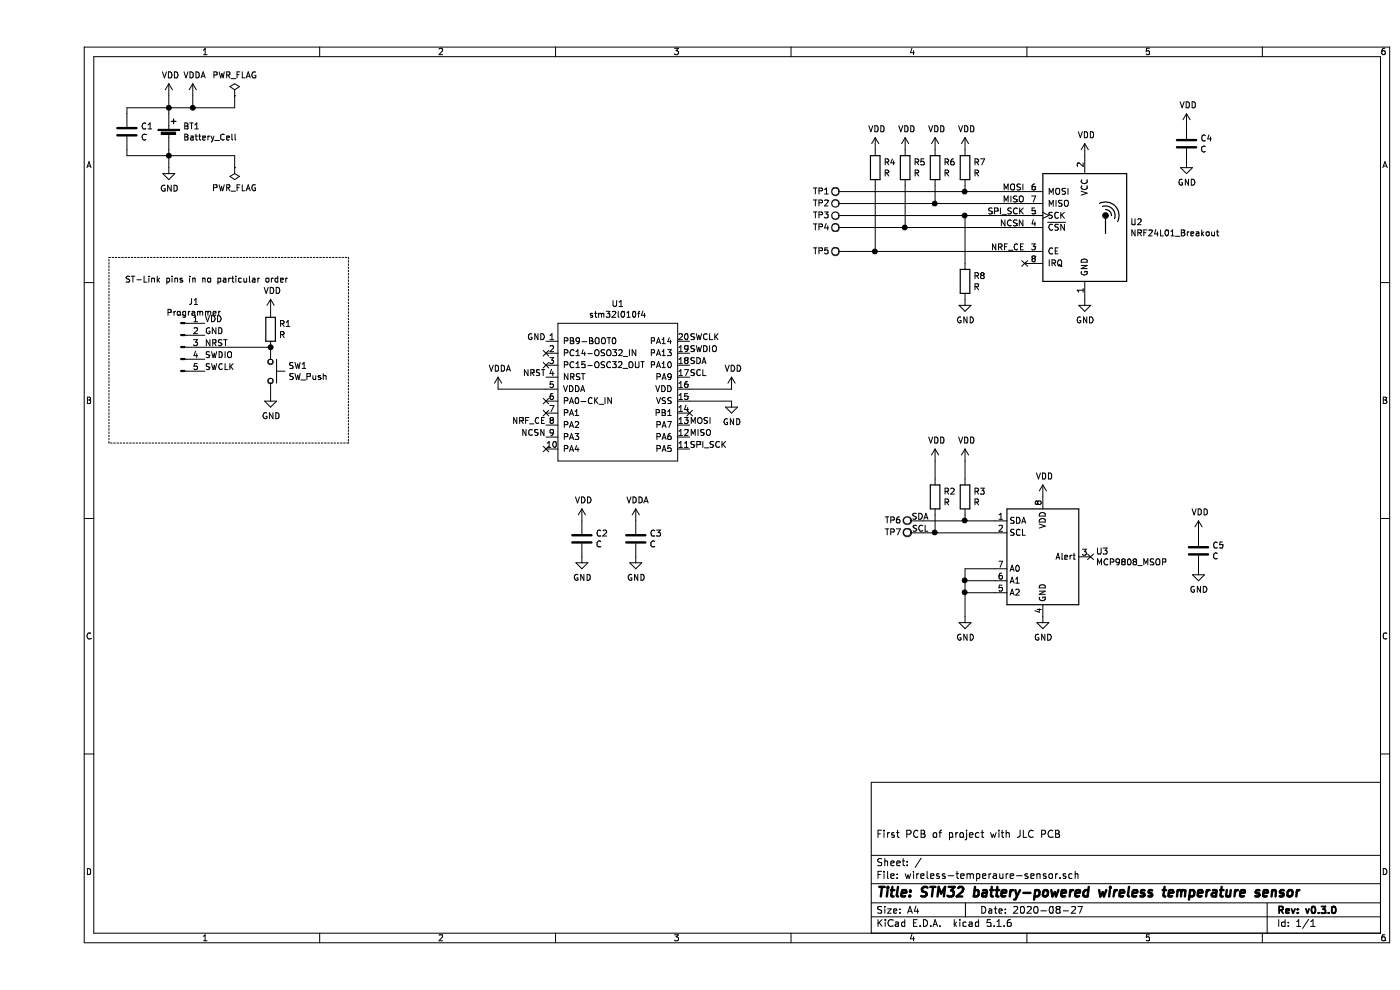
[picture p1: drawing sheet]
EESchema Schematic File Version 4
EELAYER 30 0
EELAYER END
$Descr A4 11693 8268
encoding utf-8
Sheet 1 1
Title "STM32 battery-powered wireless temperature sensor"
Date "2020-08-27"
Rev "v0.3.0"
Comp ""
Comment1 "First PCB of project with JLC PCB"
Comment2 ""
Comment3 ""
Comment4 ""
$EndDescr
$Comp
L power:VDD #PWR0101
U 1 1
P 5800 3250
F 0 "#PWR0101" H 5800 3100 50  0001 C CNN
F 1 "VDD" H 5815 3423 50  0000 C CNN
F 2 "" H 5800 3250 50  0001 C CNN
F 3 "" H 5800 3250 50  0001 C CNN
	1    5800 3250
	1    0    0    -1  
$EndComp
$Comp
L power:VDDA #PWR0102
U 1 1
P 3850 3250
F 0 "#PWR0102" H 3850 3100 50  0001 C CNN
F 1 "VDDA" H 3865 3423 50  0000 C CNN
F 2 "" H 3850 3250 50  0001 C CNN
F 3 "" H 3850 3250 50  0001 C CNN
	1    3850 3250
	1    0    0    -1  
$EndComp
$Comp
L power:GND #PWR0103
U 1 1
P 5800 3350
F 0 "#PWR0103" H 5800 3100 50  0001 C CNN
F 1 "GND" H 5805 3177 50  0000 C CNN
F 2 "" H 5800 3350 50  0001 C CNN
F 3 "" H 5800 3350 50  0001 C CNN
	1    5800 3350
	1    0    0    -1  
$EndComp
Wire Wire Line
	5800 3350 5450 3350
Wire Wire Line
	5800 3250 5450 3250
Wire Wire Line
	4250 3250 3850 3250
NoConn ~ 5450 3450
NoConn ~ 4250 3450
NoConn ~ 4250 3350
NoConn ~ 4250 3050
NoConn ~ 4250 2950
$Comp
L Connector:Conn_01x05_Male J1
U 1 1
P 1200 2900
F 0 "J1" H 1308 3281 50  0000 C CNN
F 1 "Programmer" H 1308 3190 50  0000 C CNN
F 2 "Connector_PinHeader_2.54mm:PinHeader_1x05_P2.54mm_Vertical" H 1200 2900 50  0001 C CNN
F 3 "~" H 1200 2900 50  0001 C CNN
	1    1200 2900
	1    0    0    -1  
$EndComp
Text Label 1400 2700 0    50   ~ 0
VDD
Text Label 1400 2800 0    50   ~ 0
GND
Text Label 1400 2900 0    50   ~ 0
NRST
Text Label 5450 2950 0    50   ~ 0
SWDIO
Text Label 1400 3000 0    50   ~ 0
SWDIO
Text Label 1400 3100 0    50   ~ 0
SWCLK
Text Label 5450 2850 0    50   ~ 0
SWCLK
$Comp
L MCU_ST_STM32L0:stm32l010f4 U1
U 1 1
P 4850 3300
F 0 "U1" H 4850 4065 50  0000 C CNN
F 1 "stm32l010f4" H 4850 3974 50  0000 C CNN
F 2 "STM32:stm32l010f4" H 4800 3300 50  0001 C CNN
F 3 "file:///tmp/mozilla_steven0/stm32l010f4.pdf" H 4800 3300 50  0001 C CNN
	1    4850 3300
	1    0    0    -1  
$EndComp
Text Label 4250 3150 2    50   ~ 0
NRST
Text Notes 2100 2450 2    50   ~ 0
ST-Link pins in no particular order\n\n
Wire Notes Line
	600  2150 2600 2150
Wire Notes Line
	2600 2150 2600 3700
Wire Notes Line
	2600 3700 600  3700
Wire Notes Line
	600  3700 600  2150
Text Label 4250 2850 2    50   ~ 0
GND
$Comp
L Device:R R1
U 1 1
P 1950 2750
F 0 "R1" H 2020 2796 50  0000 L CNN
F 1 "R" H 2020 2705 50  0000 L CNN
F 2 "Resistor_SMD:R_1206_3216Metric_Pad1.42x1.75mm_HandSolder" V 1880 2750 50  0001 C CNN
F 3 "~" H 1950 2750 50  0001 C CNN
	1    1950 2750
	1    0    0    -1  
$EndComp
Wire Wire Line
	1950 2900 1400 2900
$Comp
L power:VDD #PWR01
U 1 1
P 1950 2600
F 0 "#PWR01" H 1950 2450 50  0001 C CNN
F 1 "VDD" H 1965 2773 50  0000 C CNN
F 2 "" H 1950 2600 50  0001 C CNN
F 3 "" H 1950 2600 50  0001 C CNN
	1    1950 2600
	1    0    0    -1  
$EndComp
$Comp
L RF:NRF24L01_Breakout U2
U 1 1
P 8750 1900
F 0 "U2" H 9130 1946 50  0000 L CNN
F 1 "NRF24L01_Breakout" H 9130 1855 50  0000 L CNN
F 2 "RF_Module:nRF24L01_Breakout" H 8900 2500 50  0001 L CIN
F 3 "http://www.nordicsemi.com/eng/content/download/2730/34105/file/nRF24L01_Product_Specification_v2_0.pdf" H 8750 1800 50  0001 C CNN
	1    8750 1900
	1    0    0    -1  
$EndComp
$Comp
L power:VDD #PWR0107
U 1 1
P 8750 1300
F 0 "#PWR0107" H 8750 1150 50  0001 C CNN
F 1 "VDD" H 8765 1473 50  0000 C CNN
F 2 "" H 8750 1300 50  0001 C CNN
F 3 "" H 8750 1300 50  0001 C CNN
	1    8750 1300
	1    0    0    -1  
$EndComp
$Comp
L power:GND #PWR0108
U 1 1
P 8750 2500
F 0 "#PWR0108" H 8750 2250 50  0001 C CNN
F 1 "GND" H 8755 2327 50  0000 C CNN
F 2 "" H 8750 2500 50  0001 C CNN
F 3 "" H 8750 2500 50  0001 C CNN
	1    8750 2500
	1    0    0    -1  
$EndComp
Text Label 8250 1600 2    50   ~ 0
MOSI
Text Label 8250 1700 2    50   ~ 0
MISO
Text Label 8250 1800 2    50   ~ 0
SPI_SCK
Text Label 8250 1900 2    50   ~ 0
NCSN
Text Label 8250 2100 2    50   ~ 0
NRF_CE
NoConn ~ 8250 2200
Text Label 4250 3550 2    50   ~ 0
NRF_CE
Text Label 4250 3650 2    50   ~ 0
NCSN
Text Label 5450 3550 0    50   ~ 0
MOSI
Text Label 5450 3750 0    50   ~ 0
SPI_SCK
Text Label 5450 3650 0    50   ~ 0
MISO
$Comp
L Sensor_Temperature:MCP9808_MSOP U3
U 1 1
P 8400 4650
F 0 "U3" H 8844 4696 50  0000 L CNN
F 1 "MCP9808_MSOP" H 8844 4605 50  0000 L CNN
F 2 "Package_SO:MSOP-8_3x3mm_P0.65mm" H 8400 4650 50  0001 C CNN
F 3 "http://ww1.microchip.com/downloads/en/DeviceDoc/22203b.pdf" H 8150 5100 50  0001 C CNN
	1    8400 4650
	1    0    0    -1  
$EndComp
$Comp
L power:VDD #PWR03
U 1 1
P 8400 4150
F 0 "#PWR03" H 8400 4000 50  0001 C CNN
F 1 "VDD" H 8415 4323 50  0000 C CNN
F 2 "" H 8400 4150 50  0001 C CNN
F 3 "" H 8400 4150 50  0001 C CNN
	1    8400 4150
	1    0    0    -1  
$EndComp
$Comp
L power:GND #PWR04
U 1 1
P 8400 5150
F 0 "#PWR04" H 8400 4900 50  0001 C CNN
F 1 "GND" H 8405 4977 50  0000 C CNN
F 2 "" H 8400 5150 50  0001 C CNN
F 3 "" H 8400 5150 50  0001 C CNN
	1    8400 5150
	1    0    0    -1  
$EndComp
NoConn ~ 8800 4650
$Comp
L power:GND #PWR02
U 1 1
P 7750 5150
F 0 "#PWR02" H 7750 4900 50  0001 C CNN
F 1 "GND" H 7755 4977 50  0000 C CNN
F 2 "" H 7750 5150 50  0001 C CNN
F 3 "" H 7750 5150 50  0001 C CNN
	1    7750 5150
	1    0    0    -1  
$EndComp
Wire Wire Line
	8000 4950 7750 4950
Wire Wire Line
	7750 4950 7750 5150
Wire Wire Line
	7750 4850 7750 4950
Connection ~ 7750 4950
Wire Wire Line
	7750 4750 7750 4850
Connection ~ 7750 4850
Wire Wire Line
	7750 4850 8000 4850
$Comp
L power:VDD #PWR06
U 1 1
P 7750 3850
F 0 "#PWR06" H 7750 3700 50  0001 C CNN
F 1 "VDD" H 7765 4023 50  0000 C CNN
F 2 "" H 7750 3850 50  0001 C CNN
F 3 "" H 7750 3850 50  0001 C CNN
	1    7750 3850
	1    0    0    -1  
$EndComp
$Comp
L Device:R R2
U 1 1
P 7500 4150
F 0 "R2" H 7570 4196 50  0000 L CNN
F 1 "R" H 7570 4105 50  0000 L CNN
F 2 "Resistor_SMD:R_1206_3216Metric_Pad1.42x1.75mm_HandSolder" V 7430 4150 50  0001 C CNN
F 3 "~" H 7500 4150 50  0001 C CNN
	1    7500 4150
	1    0    0    -1  
$EndComp
$Comp
L Device:R R3
U 1 1
P 7750 4150
F 0 "R3" H 7820 4196 50  0000 L CNN
F 1 "R" H 7820 4105 50  0000 L CNN
F 2 "Resistor_SMD:R_1206_3216Metric_Pad1.42x1.75mm_HandSolder" V 7680 4150 50  0001 C CNN
F 3 "~" H 7750 4150 50  0001 C CNN
	1    7750 4150
	1    0    0    -1  
$EndComp
$Comp
L power:VDD #PWR05
U 1 1
P 7500 3850
F 0 "#PWR05" H 7500 3700 50  0001 C CNN
F 1 "VDD" H 7515 4023 50  0000 C CNN
F 2 "" H 7500 3850 50  0001 C CNN
F 3 "" H 7500 3850 50  0001 C CNN
	1    7500 3850
	1    0    0    -1  
$EndComp
Wire Wire Line
	7500 3850 7500 4000
Wire Wire Line
	7750 4000 7750 3850
Wire Wire Line
	7750 4750 8000 4750
Wire Wire Line
	8000 4350 7750 4350
Wire Wire Line
	7750 4350 7750 4300
Wire Wire Line
	8000 4450 7500 4450
Wire Wire Line
	7500 4300 7500 4450
Wire Wire Line
	7750 4350 7400 4350
Connection ~ 7750 4350
Wire Wire Line
	7500 4450 7400 4450
Connection ~ 7500 4450
Text Label 7450 4350 2    50   ~ 0
SDA
Text Label 7450 4450 2    50   ~ 0
SCL
Text Label 5450 3050 0    50   ~ 0
SDA
$Comp
L Device:R R7
U 1 1
P 7750 1400
F 0 "R7" H 7820 1446 50  0000 L CNN
F 1 "R" H 7820 1355 50  0000 L CNN
F 2 "Resistor_SMD:R_1206_3216Metric_Pad1.42x1.75mm_HandSolder" V 7680 1400 50  0001 C CNN
F 3 "~" H 7750 1400 50  0001 C CNN
	1    7750 1400
	1    0    0    -1  
$EndComp
$Comp
L Device:R R6
U 1 1
P 7500 1400
F 0 "R6" H 7570 1446 50  0000 L CNN
F 1 "R" H 7570 1355 50  0000 L CNN
F 2 "Resistor_SMD:R_1206_3216Metric_Pad1.42x1.75mm_HandSolder" V 7430 1400 50  0001 C CNN
F 3 "~" H 7500 1400 50  0001 C CNN
	1    7500 1400
	1    0    0    -1  
$EndComp
$Comp
L power:VDD #PWR010
U 1 1
P 7750 1250
F 0 "#PWR010" H 7750 1100 50  0001 C CNN
F 1 "VDD" H 7765 1423 50  0000 C CNN
F 2 "" H 7750 1250 50  0001 C CNN
F 3 "" H 7750 1250 50  0001 C CNN
	1    7750 1250
	1    0    0    -1  
$EndComp
$Comp
L power:VDD #PWR09
U 1 1
P 7500 1250
F 0 "#PWR09" H 7500 1100 50  0001 C CNN
F 1 "VDD" H 7515 1423 50  0000 C CNN
F 2 "" H 7500 1250 50  0001 C CNN
F 3 "" H 7500 1250 50  0001 C CNN
	1    7500 1250
	1    0    0    -1  
$EndComp
Wire Wire Line
	8250 1600 7750 1600
Wire Wire Line
	7750 1600 7750 1550
Wire Wire Line
	8250 1700 7500 1700
Wire Wire Line
	7500 1700 7500 1550
$Comp
L Device:R R8
U 1 1
P 7750 2350
F 0 "R8" H 7820 2396 50  0000 L CNN
F 1 "R" H 7820 2305 50  0000 L CNN
F 2 "Resistor_SMD:R_1206_3216Metric_Pad1.42x1.75mm_HandSolder" V 7680 2350 50  0001 C CNN
F 3 "~" H 7750 2350 50  0001 C CNN
	1    7750 2350
	1    0    0    -1  
$EndComp
Wire Wire Line
	8250 1800 7750 1800
Wire Wire Line
	7750 1800 7750 2200
$Comp
L power:GND #PWR011
U 1 1
P 7750 2500
F 0 "#PWR011" H 7750 2250 50  0001 C CNN
F 1 "GND" H 7755 2327 50  0000 C CNN
F 2 "" H 7750 2500 50  0001 C CNN
F 3 "" H 7750 2500 50  0001 C CNN
	1    7750 2500
	1    0    0    -1  
$EndComp
$Comp
L Device:R R5
U 1 1
P 7250 1400
F 0 "R5" H 7320 1446 50  0000 L CNN
F 1 "R" H 7320 1355 50  0000 L CNN
F 2 "Resistor_SMD:R_1206_3216Metric_Pad1.42x1.75mm_HandSolder" V 7180 1400 50  0001 C CNN
F 3 "~" H 7250 1400 50  0001 C CNN
	1    7250 1400
	1    0    0    -1  
$EndComp
Wire Wire Line
	8250 1900 7250 1900
Wire Wire Line
	7250 1900 7250 1550
$Comp
L power:VDD #PWR08
U 1 1
P 7250 1250
F 0 "#PWR08" H 7250 1100 50  0001 C CNN
F 1 "VDD" H 7265 1423 50  0000 C CNN
F 2 "" H 7250 1250 50  0001 C CNN
F 3 "" H 7250 1250 50  0001 C CNN
	1    7250 1250
	1    0    0    -1  
$EndComp
$Comp
L Device:R R4
U 1 1
P 7000 1400
F 0 "R4" H 7070 1446 50  0000 L CNN
F 1 "R" H 7070 1355 50  0000 L CNN
F 2 "Resistor_SMD:R_1206_3216Metric_Pad1.42x1.75mm_HandSolder" V 6930 1400 50  0001 C CNN
F 3 "~" H 7000 1400 50  0001 C CNN
	1    7000 1400
	1    0    0    -1  
$EndComp
$Comp
L power:VDD #PWR07
U 1 1
P 7000 1250
F 0 "#PWR07" H 7000 1100 50  0001 C CNN
F 1 "VDD" H 7015 1423 50  0000 C CNN
F 2 "" H 7000 1250 50  0001 C CNN
F 3 "" H 7000 1250 50  0001 C CNN
	1    7000 1250
	1    0    0    -1  
$EndComp
Wire Wire Line
	8250 2100 7000 2100
Wire Wire Line
	7000 2100 7000 1550
$Comp
L Device:Battery_Cell BT1
U 1 1
P 1100 1150
F 0 "BT1" H 1218 1246 50  0000 L CNN
F 1 "Battery_Cell" H 1218 1155 50  0000 L CNN
F 2 "Battery:BatteryHolder_Keystone_1060_1x2032" V 1100 1210 50  0001 C CNN
F 3 "~" V 1100 1210 50  0001 C CNN
	1    1100 1150
	1    0    0    -1  
$EndComp
$Comp
L power:VDD #PWR012
U 1 1
P 1100 800
F 0 "#PWR012" H 1100 650 50  0001 C CNN
F 1 "VDD" H 1115 973 50  0000 C CNN
F 2 "" H 1100 800 50  0001 C CNN
F 3 "" H 1100 800 50  0001 C CNN
	1    1100 800 
	1    0    0    -1  
$EndComp
$Comp
L power:VDDA #PWR014
U 1 1
P 1300 800
F 0 "#PWR014" H 1300 650 50  0001 C CNN
F 1 "VDDA" H 1315 973 50  0000 C CNN
F 2 "" H 1300 800 50  0001 C CNN
F 3 "" H 1300 800 50  0001 C CNN
	1    1300 800 
	1    0    0    -1  
$EndComp
$Comp
L power:GND #PWR013
U 1 1
P 1100 1400
F 0 "#PWR013" H 1100 1150 50  0001 C CNN
F 1 "GND" H 1105 1227 50  0000 C CNN
F 2 "" H 1100 1400 50  0001 C CNN
F 3 "" H 1100 1400 50  0001 C CNN
	1    1100 1400
	1    0    0    -1  
$EndComp
Wire Wire Line
	1100 1400 1100 1300
Wire Wire Line
	1100 800  1100 900 
Wire Wire Line
	1300 800  1300 900 
Wire Wire Line
	1300 900  1100 900 
Connection ~ 1100 900 
Wire Wire Line
	1100 900  1100 950 
$Comp
L power:PWR_FLAG #FLG0101
U 1 1
P 1650 800
F 0 "#FLG0101" H 1650 875 50  0001 C CNN
F 1 "PWR_FLAG" H 1650 973 50  0000 C CNN
F 2 "" H 1650 800 50  0001 C CNN
F 3 "~" H 1650 800 50  0001 C CNN
	1    1650 800 
	1    0    0    -1  
$EndComp
Wire Wire Line
	1650 800  1650 900 
Wire Wire Line
	1650 900  1300 900 
Connection ~ 1300 900 
$Comp
L power:PWR_FLAG #FLG0102
U 1 1
P 1650 1400
F 0 "#FLG0102" H 1650 1475 50  0001 C CNN
F 1 "PWR_FLAG" H 1650 1573 50  0000 C CNN
F 2 "" H 1650 1400 50  0001 C CNN
F 3 "~" H 1650 1400 50  0001 C CNN
	1    1650 1400
	-1   0    0    1   
$EndComp
Wire Wire Line
	1650 1400 1650 1300
Wire Wire Line
	1650 1300 1100 1300
Connection ~ 1100 1300
Wire Wire Line
	1100 1300 1100 1250
$Comp
L Device:C C1
U 1 1
P 750 1100
F 0 "C1" H 865 1146 50  0000 L CNN
F 1 "C" H 865 1055 50  0000 L CNN
F 2 "Capacitor_SMD:C_1206_3216Metric_Pad1.42x1.75mm_HandSolder" H 788 950 50  0001 C CNN
F 3 "~" H 750 1100 50  0001 C CNN
	1    750  1100
	1    0    0    -1  
$EndComp
Wire Wire Line
	1100 900  750  900 
Wire Wire Line
	750  900  750  950 
Wire Wire Line
	1100 1300 750  1300
Wire Wire Line
	750  1300 750  1250
$Comp
L Device:C C4
U 1 1
P 9600 1200
F 0 "C4" H 9715 1246 50  0000 L CNN
F 1 "C" H 9715 1155 50  0000 L CNN
F 2 "Capacitor_SMD:C_1206_3216Metric_Pad1.42x1.75mm_HandSolder" H 9638 1050 50  0001 C CNN
F 3 "~" H 9600 1200 50  0001 C CNN
	1    9600 1200
	1    0    0    -1  
$EndComp
$Comp
L power:VDD #PWR019
U 1 1
P 9600 1050
F 0 "#PWR019" H 9600 900 50  0001 C CNN
F 1 "VDD" H 9615 1223 50  0000 C CNN
F 2 "" H 9600 1050 50  0001 C CNN
F 3 "" H 9600 1050 50  0001 C CNN
	1    9600 1050
	1    0    0    -1  
$EndComp
$Comp
L power:GND #PWR020
U 1 1
P 9600 1350
F 0 "#PWR020" H 9600 1100 50  0001 C CNN
F 1 "GND" H 9605 1177 50  0000 C CNN
F 2 "" H 9600 1350 50  0001 C CNN
F 3 "" H 9600 1350 50  0001 C CNN
	1    9600 1350
	1    0    0    -1  
$EndComp
$Comp
L Device:C C5
U 1 1
P 9700 4600
F 0 "C5" H 9815 4646 50  0000 L CNN
F 1 "C" H 9815 4555 50  0000 L CNN
F 2 "Capacitor_SMD:C_1206_3216Metric_Pad1.42x1.75mm_HandSolder" H 9738 4450 50  0001 C CNN
F 3 "~" H 9700 4600 50  0001 C CNN
	1    9700 4600
	1    0    0    -1  
$EndComp
$Comp
L power:VDD #PWR021
U 1 1
P 9700 4450
F 0 "#PWR021" H 9700 4300 50  0001 C CNN
F 1 "VDD" H 9715 4623 50  0000 C CNN
F 2 "" H 9700 4450 50  0001 C CNN
F 3 "" H 9700 4450 50  0001 C CNN
	1    9700 4450
	1    0    0    -1  
$EndComp
$Comp
L power:GND #PWR022
U 1 1
P 9700 4750
F 0 "#PWR022" H 9700 4500 50  0001 C CNN
F 1 "GND" H 9705 4577 50  0000 C CNN
F 2 "" H 9700 4750 50  0001 C CNN
F 3 "" H 9700 4750 50  0001 C CNN
	1    9700 4750
	1    0    0    -1  
$EndComp
$Comp
L Device:C C2
U 1 1
P 4550 4500
F 0 "C2" H 4665 4546 50  0000 L CNN
F 1 "C" H 4665 4455 50  0000 L CNN
F 2 "Capacitor_SMD:C_1206_3216Metric_Pad1.42x1.75mm_HandSolder" H 4588 4350 50  0001 C CNN
F 3 "~" H 4550 4500 50  0001 C CNN
	1    4550 4500
	1    0    0    -1  
$EndComp
$Comp
L power:VDD #PWR015
U 1 1
P 4550 4350
F 0 "#PWR015" H 4550 4200 50  0001 C CNN
F 1 "VDD" H 4565 4523 50  0000 C CNN
F 2 "" H 4550 4350 50  0001 C CNN
F 3 "" H 4550 4350 50  0001 C CNN
	1    4550 4350
	1    0    0    -1  
$EndComp
$Comp
L power:GND #PWR016
U 1 1
P 4550 4650
F 0 "#PWR016" H 4550 4400 50  0001 C CNN
F 1 "GND" H 4555 4477 50  0000 C CNN
F 2 "" H 4550 4650 50  0001 C CNN
F 3 "" H 4550 4650 50  0001 C CNN
	1    4550 4650
	1    0    0    -1  
$EndComp
$Comp
L Device:C C3
U 1 1
P 5000 4500
F 0 "C3" H 5115 4546 50  0000 L CNN
F 1 "C" H 5115 4455 50  0000 L CNN
F 2 "Capacitor_SMD:C_1206_3216Metric_Pad1.42x1.75mm_HandSolder" H 5038 4350 50  0001 C CNN
F 3 "~" H 5000 4500 50  0001 C CNN
	1    5000 4500
	1    0    0    -1  
$EndComp
$Comp
L power:GND #PWR018
U 1 1
P 5000 4650
F 0 "#PWR018" H 5000 4400 50  0001 C CNN
F 1 "GND" H 5005 4477 50  0000 C CNN
F 2 "" H 5000 4650 50  0001 C CNN
F 3 "" H 5000 4650 50  0001 C CNN
	1    5000 4650
	1    0    0    -1  
$EndComp
$Comp
L power:VDDA #PWR017
U 1 1
P 5000 4350
F 0 "#PWR017" H 5000 4200 50  0001 C CNN
F 1 "VDDA" H 5015 4523 50  0000 C CNN
F 2 "" H 5000 4350 50  0001 C CNN
F 3 "" H 5000 4350 50  0001 C CNN
	1    5000 4350
	1    0    0    -1  
$EndComp
NoConn ~ 4250 3750
Text Label 5450 3150 0    50   ~ 0
SCL
$Comp
L power:GND #PWR0104
U 1 1
P 1950 3300
F 0 "#PWR0104" H 1950 3050 50  0001 C CNN
F 1 "GND" H 1955 3127 50  0000 C CNN
F 2 "" H 1950 3300 50  0001 C CNN
F 3 "" H 1950 3300 50  0001 C CNN
	1    1950 3300
	1    0    0    -1  
$EndComp
$Comp
L Connector:TestPoint TP2
U 1 1
P 6800 1700
F 0 "TP2" V 6800 1950 50  0000 C CNN
F 1 " " V 6904 1772 50  0000 C CNN
F 2 "TestPoint:TestPoint_THTPad_D1.5mm_Drill0.7mm" H 7000 1700 50  0001 C CNN
F 3 "~" H 7000 1700 50  0001 C CNN
	1    6800 1700
	0    -1   -1   0   
$EndComp
$Comp
L Connector:TestPoint TP3
U 1 1
P 6800 1800
F 0 "TP3" V 6800 2050 50  0000 C CNN
F 1 " " V 6904 1872 50  0000 C CNN
F 2 "TestPoint:TestPoint_THTPad_D1.5mm_Drill0.7mm" H 7000 1800 50  0001 C CNN
F 3 "~" H 7000 1800 50  0001 C CNN
	1    6800 1800
	0    -1   -1   0   
$EndComp
$Comp
L Connector:TestPoint TP4
U 1 1
P 6800 1900
F 0 "TP4" V 6800 2150 50  0000 C CNN
F 1 " " V 6904 1972 50  0000 C CNN
F 2 "TestPoint:TestPoint_THTPad_D1.5mm_Drill0.7mm" H 7000 1900 50  0001 C CNN
F 3 "~" H 7000 1900 50  0001 C CNN
	1    6800 1900
	0    -1   -1   0   
$EndComp
$Comp
L Connector:TestPoint TP5
U 1 1
P 6800 2100
F 0 "TP5" V 6800 2350 50  0000 C CNN
F 1 " " V 6904 2172 50  0000 C CNN
F 2 "TestPoint:TestPoint_THTPad_D1.5mm_Drill0.7mm" H 7000 2100 50  0001 C CNN
F 3 "~" H 7000 2100 50  0001 C CNN
	1    6800 2100
	0    -1   -1   0   
$EndComp
Wire Wire Line
	7750 1600 6800 1600
Connection ~ 7750 1600
Wire Wire Line
	7500 1700 6800 1700
Connection ~ 7500 1700
Wire Wire Line
	7750 1800 6800 1800
Connection ~ 7750 1800
Wire Wire Line
	7250 1900 6800 1900
Connection ~ 7250 1900
Wire Wire Line
	7000 2100 6800 2100
Connection ~ 7000 2100
$Comp
L Connector:TestPoint TP6
U 1 1
P 7400 4350
F 0 "TP6" V 7400 4600 50  0000 C CNN
F 1 " " V 7504 4422 50  0000 C CNN
F 2 "TestPoint:TestPoint_THTPad_D1.5mm_Drill0.7mm" H 7600 4350 50  0001 C CNN
F 3 "~" H 7600 4350 50  0001 C CNN
	1    7400 4350
	0    -1   -1   0   
$EndComp
$Comp
L Connector:TestPoint TP7
U 1 1
P 7400 4450
F 0 "TP7" V 7400 4700 50  0000 C CNN
F 1 " " V 7504 4522 50  0000 C CNN
F 2 "TestPoint:TestPoint_THTPad_D1.5mm_Drill0.7mm" H 7600 4450 50  0001 C CNN
F 3 "~" H 7600 4450 50  0001 C CNN
	1    7400 4450
	0    -1   -1   0   
$EndComp
$Comp
L Connector:TestPoint TP1
U 1 1
P 6800 1600
F 0 "TP1" V 6800 1850 50  0000 C CNN
F 1 " " V 6904 1672 50  0000 C CNN
F 2 "TestPoint:TestPoint_THTPad_D1.5mm_Drill0.7mm" H 7000 1600 50  0001 C CNN
F 3 "~" H 7000 1600 50  0001 C CNN
	1    6800 1600
	0    -1   -1   0   
$EndComp
$Comp
L Switch:SW_Push SW1
U 1 1
P 1950 3100
F 0 "SW1" V 1904 3248 50  0000 L CNN
F 1 "SW_Push" V 1995 3248 50  0000 L CNN
F 2 "Button_Switch_SMD:SW_Push_SPST_NO_Alps_SKRK" H 1950 3300 50  0001 C CNN
F 3 "~" H 1950 3300 50  0001 C CNN
	1    1950 3100
	0    1    1    0   
$EndComp
Connection ~ 1950 2900
$EndSCHEMATC
